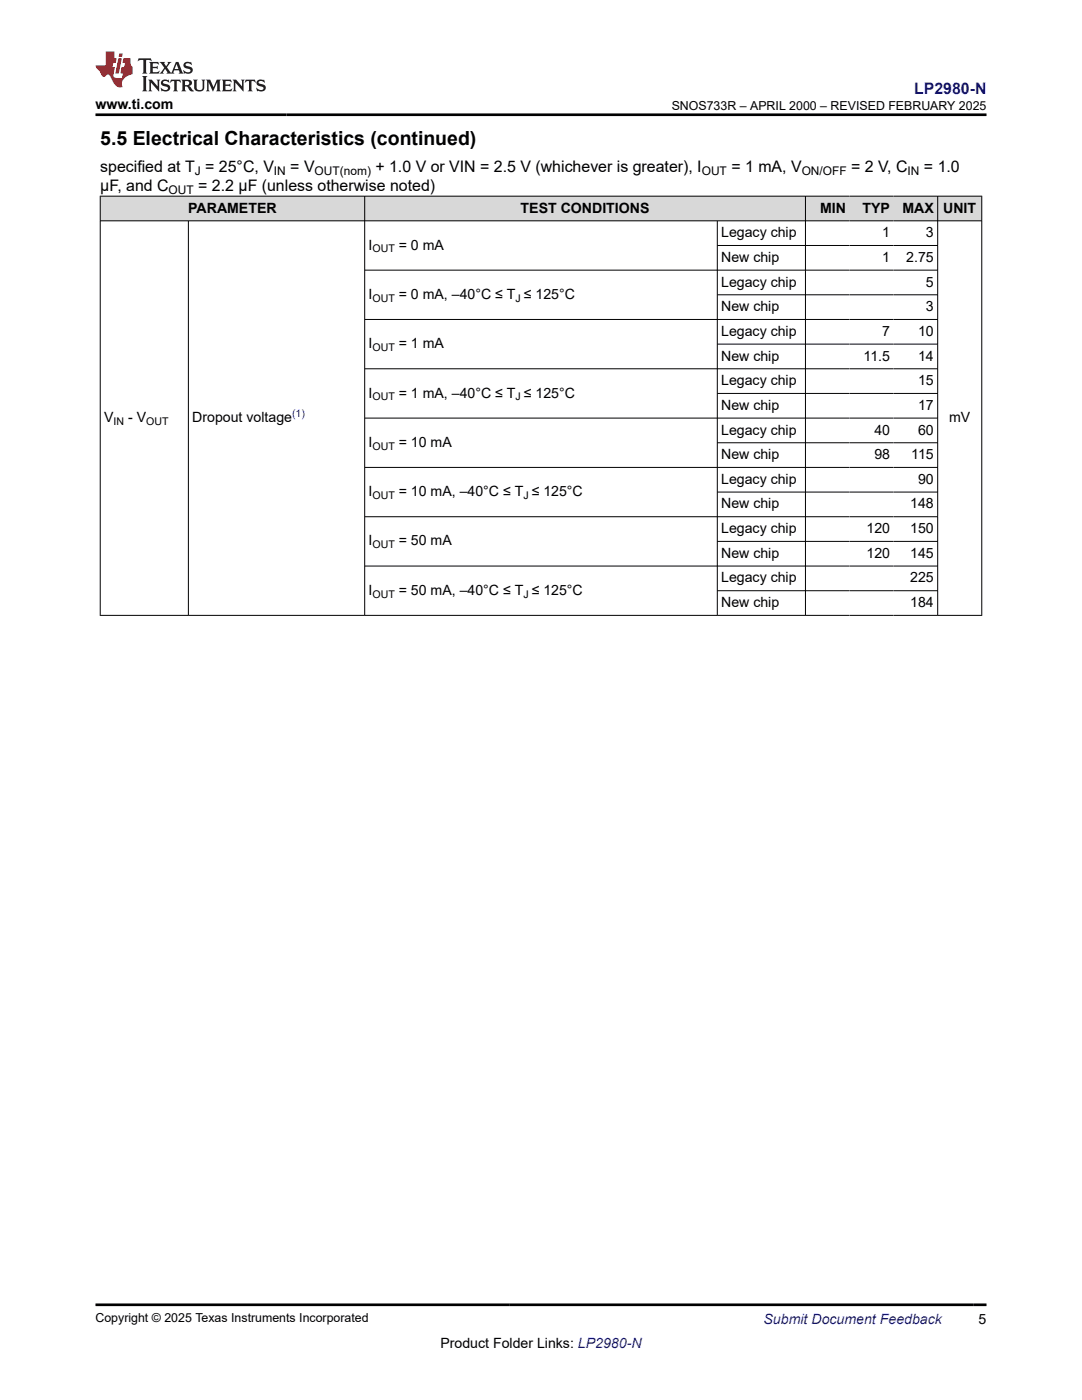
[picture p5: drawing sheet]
<svg xmlns="http://www.w3.org/2000/svg" width="216mm" height="279mm" viewBox="0 0 216 279" stroke-linecap="round" stroke-linejoin="round" font-family="sans-serif">
<g fill="#d8d8d8">
<path d="M20 39.1h175.9v5h-175.9z" fill-rule="evenodd"/>
<path d="M20.1 39.2h52.6v4.8h-52.6z" fill-rule="evenodd"/>
<path d="M72.8 39.2h87.9v4.8h-87.9z" fill-rule="evenodd"/>
<path d="M160.8 39.2h8.7v4.8h-8.7z" fill-rule="evenodd"/>
<path d="M169.5 39.2h8.8v4.8h-8.8z" fill-rule="evenodd"/>
<path d="M178.3 39.2h8.7v4.8h-8.7z" fill-rule="evenodd"/>
<path d="M187.2 39.2h8.6v4.8h-8.6z" fill-rule="evenodd"/>
</g>
<g fill="none" stroke="#000" stroke-width=".2">
<path d="M19.9 39.1h176.1M20 39.1v83.8M72.8 39.1v83.8M160.7 39.1v83.8M187.1 39.1v83.8M195.9 39.1v83.8M19.9 44.1h176.1M37.6 44.1v78.8M72.8 53.9h114.4M143.1 44.1v78.8M143.1 49h44.1M143.1 58.8h44.1"/>
<path d="M72.8 63.8h114.4M72.8 73.6h114.4M143.1 68.7h44.1M143.1 78.5h44.1M72.8 83.4h114.4M143.1 88.4h44.1M143.1 98.2h44.1M187.2 93.3h-114.4M72.8 103.1h114.4M143.1 108h44.1M143.1 117.9h44.1M187.2 113h-114.4"/>
<path d="M19.9 122.8h176.1"/>
</g>
<path d="M27.7 11.6l-.2 .6 .5-.2h.6v.1v2.2l-.2 .4h1l-.2-.4v-2.2v-.1h.5l.5 .2-.1-.6zM29.8 12.4l.2 .3v1.6l-.2 .4h1.9l.1-.6a1.08 1.08 0 0 1-1.3 .2v-.7h.6l.4 .2v-.7l-.4 .2h-.6v-.5l.2-.2a1 1 0 0 1 1 .3l-.1-.5zM31.8 12.4l1 1.1-1 1.2h.9l-.2-.2 .4-.8 .5 .8-.2 .2h1.6l-.2-.2 .1-.5h1l.1 .5-.1 .2h.9l-.2-.4-.8-1.9h-.5l-1 2.1-.8-1.1 .9-1h-.8l.2 .2-.5 .6-.3-.6 .1-.2zM35.2 12.8l.4 1h-.8zM36.8 12.5a.65 .65 0 0 0-.2 .7 .65 .65 0 0 0 .6 .5l.7 .1 .1 .3a.79 .79 0 0 1-.7 .4 .79 .79 0 0 1-.7-.5l.1 .7 .2-.1a.93 .93 0 0 0 1.1 0 .93 .93 0 0 0 .4-.9 1.46 1.46 0 0 0-1.2-.6l-.1-.3a1.09 1.09 0 0 1 1.2 .2l-.2-.6-.1 .1-.6-.2zM28.4 15.2l.2 .4v2.2l-.2 .4h1l-.2-.4v-2.2l.2-.4zM29.6 15.9l.2 .4v1.5l-.2 .4h.8l-.3-.4v-1.3l1.7 1.8v-2l.2-.4h-.8l.2 .2 .1 1.1-1.2-1.3zM32.3 16a.65 .65 0 0 0-.2 .8 .65 .65 0 0 0 .7 .4l.6 .2 .1 .2a.79 .79 0 0 1-.7 .4 .79 .79 0 0 1-.7-.5l.1 .7 .2-.1a.93 .93 0 0 0 1.1 .1 .93 .93 0 0 0 .4-1 1.46 1.46 0 0 0-1.2-.5l-.1-.4a1.09 1.09 0 0 1 1.2 .2l-.2-.6-.1 .1-.6-.1zM34.1 15.9l-.1 .6a.63 .63 0 0 1 .7-.3l.1 1.6-.3 .4h1l-.2-.4v-1.6a.66 .66 0 0 1 .8 .3l-.1-.6zM36.2 15.9l.2 .4v1.5l-.2 .4h.9l-.2-.2v-.7h.5l.1 .2a.79 .79 0 0 0 1.2 .6l-1-.9a.61 .61 0 0 0 .6-.6 .61 .61 0 0 0-.5-.7zM36.9 16.2h.2a.47 .47 0 0 1 .5 .1 .47 .47 0 0 1 .1 .5l-.2 .1-.6 .1zM38.5 15.9l.2 .2a2.27 2.27 0 0 0 .4 2 1.04 1.04 0 0 0 1.7-.7v-1.3l.2-.2h-.8l.2 .4v1.1a.6 .6 0 0 1-.6 .6 .6 .6 0 0 1-.6-.6v-1.1l.3-.4zM41.1 15.9l.2 .4v1.5l-.2 .4h.7l-.2-.4v-1.4l.9 1.9 .8-1.9v1.4l-.2 .4h1l-.3-.4v-1.5l.3-.4h-.8l-.7 1.5-.7-1.5zM44.3 15.9l.2 .4v1.5l-.2 .4h1.9l.1-.6a1.09 1.09 0 0 1-1.3 .2v-.7h.6l.4 .2v-.6l-.4 .2h-.6v-.6l.2-.1a1.01 1.01 0 0 1 1 .3l-.1-.6zM46.4 15.9l.3 .4v1.5l-.3 .4h.8l-.2-.4v-1.3l1.6 1.8v-2l.2-.4h-.7l.2 .2v1.1l-1.2-1.3zM49 15.9l-.1 .6a.63 .63 0 0 1 .8-.3v1.6l-.3 .4h1l-.2-.4v-1.6a.66 .66 0 0 1 .8 .3l-.1-.6zM51.4 16a.65 .65 0 0 0-.2 .8 .65 .65 0 0 0 .6 .4l.6 .2 .2 .2a.79 .79 0 0 1-.8 .4 .79 .79 0 0 1-.6-.5l.1 .7 .2-.1a.93 .93 0 0 0 1 .1 .93 .93 0 0 0 .5-1 1.46 1.46 0 0 0-1.3-.5l-.1-.4a1.09 1.09 0 0 1 1.3 .2l-.2-.6-.2 .1-.5-.1z" fill="#231f20"/>
<path d="M21.1 10.3v2.7h-2v.4l.9 1a.95 .95 0 0 0 .9 .9 .59 .59 0 0 1 .6-.4 .59 .59 0 0 1 .5 .3l.4 .8a1.59 1.59 0 0 0 2.1 1.4 1.61 1.61 0 0 1 1-2.3l1-.3-.1-1.5a1.59 1.59 0 0 1-.4-1.7h-1.4l-.2 .9h.5l-.1 .9h-.5l-.2 .9v.3l.4 .1-.2 .9h-.6a.73 .73 0 0 1-1.1-.7l.3-1.5h-.5l.2-.9h.5l.2-.9h-.5v-1.3zM23.6 11.6l-.6 3.1h.7l.6-3.1zM23.8 10.7l-.1 .6h.7l.1-.6z" fill="#ed1c24"/>
<path d="M19.1 22.9h177.8M19.1 260.4h177.8" fill="none" stroke="#000" stroke-width=".53"/>
<text font-size="3.9" x="20" y="28.8">5.5 Electrical Characteristics (continued)</text>
<text font-size="3.2" fill="#00f" x="182.4" y="18.7">LP2980-N</text>
<g font-size="3.2">
<text x="20" y="34.3">specified at T = 25°C, V</text>
<text x="57.9" y="34.3">= V</text>
<text x="74.9" y="34.3">+ 1.0 V or VIN = 2.5 V (whichever is greater), I</text>
<text x="145.9" y="34.3">= 1 mA, V</text>
<text x="169.8" y="34.3">= 2 V, C</text>
<text x="184.4" y="34.3">= 1.0</text>
<text x="20" y="38.1">µF, and C</text>
<text x="39.6" y="38.1">= 2.2 µF (unless otherwise noted)</text>
</g>
<g font-size="2.8">
<text x="19.1" y="21.8">www.ti.com</text>
<text x="37.6" y="42.4">PARAMETER</text>
<text x="103.9" y="42.4">TEST CONDITIONS</text>
<text x="143.9" y="47.3">Legacy chip</text>
<text x="163.6" y="42.4">MIN</text>
<text x="172.1" y="42.4">TYP</text>
<text x="176" y="47.3">1</text>
<text x="180.1" y="42.4">MAX</text>
<text x="184.8" y="47.3">3</text>
<text x="188.2" y="42.4">UNIT</text>
<text x="73.5" y="49.8">I</text>
<text x="79.6" y="49.8">= 0 mA</text>
<text x="143.9" y="52.3">New chip</text>
<text x="176" y="52.3">1</text>
<text x="180.8" y="52.3">2.75</text>
<text x="73.5" y="59.6">I</text>
<text x="79.6" y="59.6">= 0 mA, –40°C ≤ T ≤ 125°C</text>
<text x="143.9" y="57.2">Legacy chip</text>
<text x="184.8" y="57.2">5</text>
<text x="143.9" y="62.1">New chip</text>
<text x="184.8" y="62.1">3</text>
<text x="73.5" y="69.5">I</text>
<text x="79.6" y="69.5">= 1 mA</text>
<text x="143.9" y="67">Legacy chip</text>
<text x="143.9" y="72">New chip</text>
<text x="172.3" y="72">11.5</text>
<text x="176" y="67">7</text>
<text x="183.2" y="67">10</text>
<text x="183.2" y="72">14</text>
<text x="143.9" y="76.9">Legacy chip</text>
<text x="183.2" y="76.9">15</text>
<text x="73.5" y="79.3">I</text>
<text x="79.6" y="79.3">= 1 mA, –40°C ≤ T ≤ 125°C</text>
<text x="143.9" y="81.8">New chip</text>
<text x="183.2" y="81.8">17</text>
<text x="20.8" y="84.3">V</text>
<text x="25.6" y="84.3">- V</text>
<text x="38.4" y="84.3">Dropout voltage</text>
<text x="73.5" y="89.2">I</text>
<text x="79.6" y="89.2">= 10 mA</text>
<text x="143.9" y="86.7">Legacy chip</text>
<text x="174.5" y="86.7">40</text>
<text x="183.2" y="86.7">60</text>
<text x="189.4" y="84.3">mV</text>
<text x="143.9" y="91.6">New chip</text>
<text x="174.5" y="91.6">98</text>
<text x="181.8" y="91.6">115</text>
<text x="73.5" y="99">I</text>
<text x="79.6" y="99">= 10 mA, –40°C ≤ T ≤ 125°C</text>
<text x="143.9" y="96.6">Legacy chip</text>
<text x="143.9" y="101.5">New chip</text>
<text x="181.6" y="101.5">148</text>
<text x="183.2" y="96.6">90</text>
<text x="143.9" y="106.4">Legacy chip</text>
<text x="172.9" y="106.4">120</text>
<text x="181.6" y="106.4">150</text>
<text x="73.5" y="108.9">I</text>
<text x="79.6" y="108.9">= 50 mA</text>
<text x="143.9" y="111.3">New chip</text>
<text x="172.9" y="111.3">120</text>
<text x="181.6" y="111.3">145</text>
<text x="73.5" y="118.7">I</text>
<text x="79.6" y="118.7">= 50 mA, –40°C ≤ T ≤ 125°C</text>
<text x="143.9" y="116.2">Legacy chip</text>
<text x="181.6" y="116.2">225</text>
<text x="143.9" y="121.2">New chip</text>
<text x="181.6" y="121.2">184</text>
<text x="87.9" y="269">Product Folder Links: LP2980-N</text>
<text x="195.3" y="264.2">5</text>
</g>
<text font-size="2.8" fill="#00f" x="152.4" y="264.2">Submit Document Feedback</text>
<g font-size="2.5">
<text x="134" y="21.9">SNOS733R – APRIL 2000 – REVISED FEBRUARY 2025</text>
<text x="19.1" y="263.9">Copyright © 2025 Texas Instruments Incorporated</text>
</g>
<g font-size="2.4">
<text x="38.9" y="34.9">J</text>
<text x="54.7" y="34.9">IN</text>
<text x="62.8" y="34.9">OUT(nom)</text>
<text x="140" y="34.9">OUT</text>
<text x="160" y="34.9">ON/OFF</text>
<text x="181.1" y="34.9">IN</text>
<text x="33.7" y="38.7">OUT</text>
</g>
<g font-size="2.1">
<text x="74.3" y="50.4">OUT</text>
<text x="74.3" y="60.2">OUT</text>
<text x="102.9" y="60.2">J</text>
<text x="74.3" y="70.1">OUT</text>
<text x="74.3" y="79.9">OUT</text>
<text x="102.9" y="79.9">J</text>
<text x="22.6" y="84.8">IN</text>
<text x="29.2" y="84.8">OUT</text>
<text x="74.3" y="89.7">OUT</text>
<text x="74.3" y="99.6">OUT</text>
<text x="104.4" y="99.6">J</text>
<text x="74.3" y="109.4">OUT</text>
<text x="74.3" y="119.3">OUT</text>
<text x="104.4" y="119.3">J</text>
</g>
<text font-size="2.1" fill="#00f" x="58.3" y="83.3">(1)</text>
</svg>
